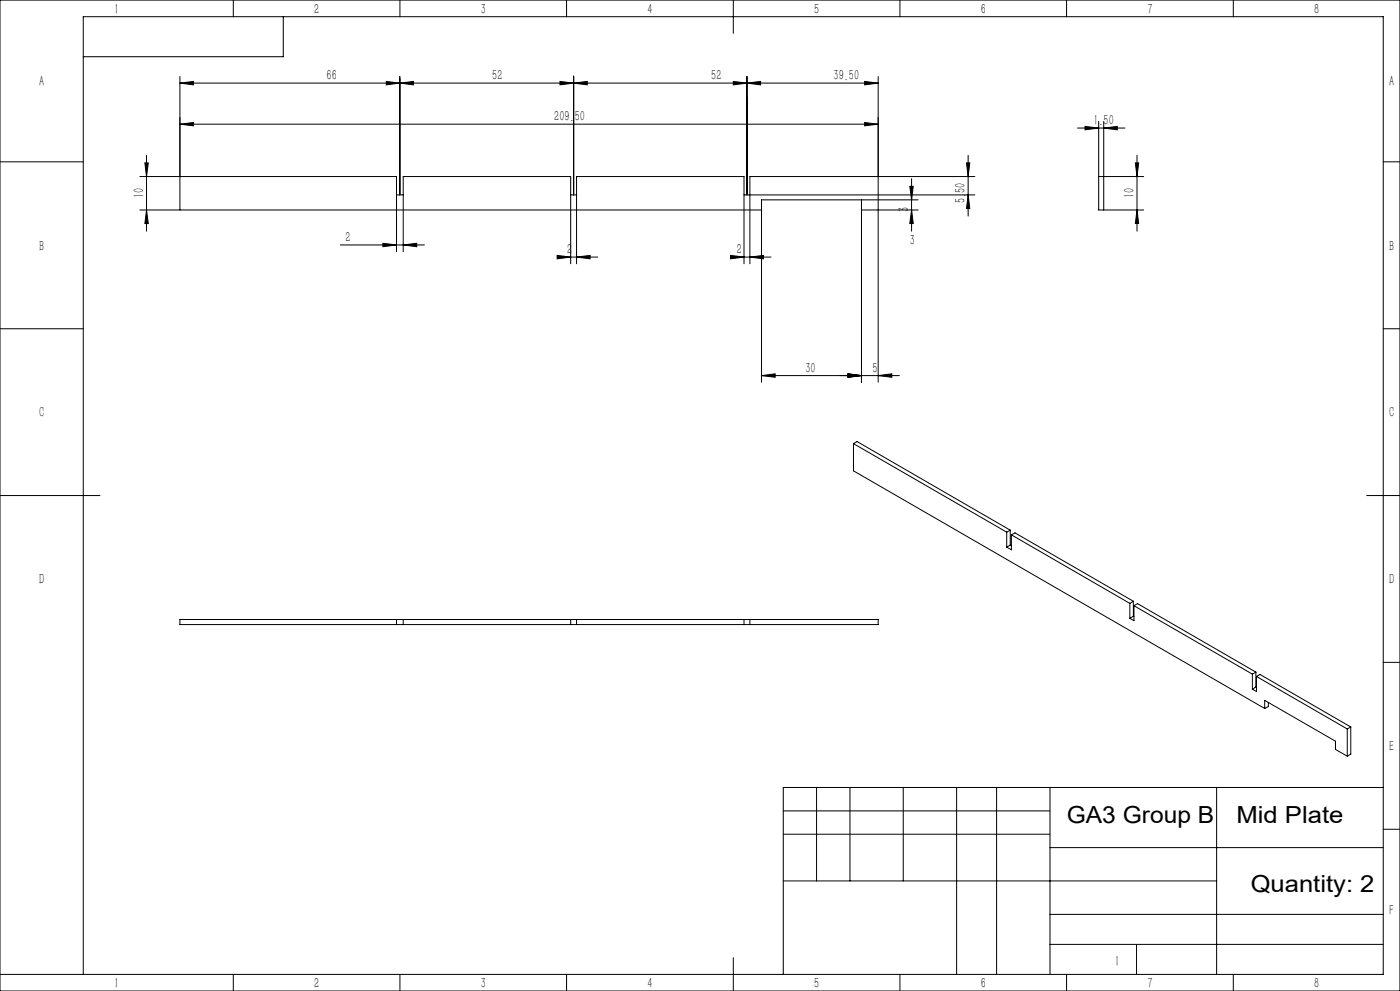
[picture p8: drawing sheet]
<svg xmlns="http://www.w3.org/2000/svg" width="420mm" height="297mm" viewBox="0 0 420 297" stroke-linecap="round" stroke-linejoin="round" font-family="sans-serif">
<g fill="none" stroke="#000" stroke-width=".3">
<path d="M0 0h420v297h-420zM70 0v5M85 5v12h-60M120 0v5M170 0v5M220 0v10M270 0v5M320 0v5M370 0v5M54 24.9l4-.5v1zM54 24.9h209.5M54 22.9v40"/>
<path d="M54 37.2l4-.5v1zM54 37.2h209.5M115.9 24.4l4 .5-4 .5zM119.9 24.9l4.1-.5v1zM119.9 22.9v35.5M168 24.4l4.1 .5-4.1 .5zM172.1 24.9l4.1-.5v1zM172.1 22.8v35.6M220 24.4l4.1 .5-4.1 .5zM224.1 24.9l4.1-.5v1zM224.1 22.9v35.5M259.4 24.4l4.1 .5-4.1 .5z"/>
<path d="M259.4 36.7l4.1 .5-4.1 .5zM263.5 22.9v91.6M323.3 38.4h14.2M325.5 37.9l4.1 .5-4.1 .5zM329.6 36.4v26.5h13.5M331.1 38.4l4.1-.5v1zM331.1 36.4v26.5M0 48.5h25M41.9 52.9h77.1v22.5M43.5 48.8h1l-.5 4.1zM44 46.6v22.7M119 58.4h2"/>
<path d="M171.2 58.4h1.8M223.2 58.4h69.3M258.4 59.9v54.6M272.9 55.8h1.1l-.5 4.1zM273.5 53.5v15.8M275.4 59.9h-46.9v54.6M289.9 48.8h1l-.5 4.1zM290.4 58.4l.5 4.1h-1zM290.4 46.6v18.2M292.5 52.9h-67.5v26.2M329.6 52.9h13.5M340.6 48.8h1l-.5 4.1z"/>
<path d="M341.1 46.6v22.7M415 48.5h5M41.9 62.9h186.6M44 62.9l.5 4.1h-1zM102.1 73.4h25.2M114.9 72.9l4.1 .5-4.1 .5zM121 73.4l4-.5v1zM121 75.4v-22.5h50.2v26.2M167.1 76.5l4.1 .5-4.1 .6zM168.6 77h10.7M173 77l4-.5v1.1zM173 79.1v-26.2h50.2v26.2"/>
<path d="M219.1 76.5l4.1 .5-4.1 .6zM219.5 77h11.8M225 77l4-.5v1.1zM273.5 62.9l.5 4.1h-1.1zM275.4 62.9h-17M341.1 62.9l.5 4.1h-1zM0 98.5h25M415 98.5h5M228.5 112.6l4.1-.6v1.1zM228.5 112.6h41.3M254.4 112l4 .6-4 .5zM263.5 112.6l4-.6v1.1z"/>
<path d="M256 133v8.1l123.4 71.2M256 133l46 26.5M256 133l1.1-.7 46 26.6M0 148.5h30M302 159.5v4.5M303.1 158.9l-1.1 .6M303.1 158.9v4.5M410 148.5h10M303.1 163.4l-1.1 .6M303.1 163.4l.3 .2M303.4 160.3v4.5l-1.4-.8M303.4 160.3l35.5 20.5"/>
<path d="M303.4 160.3l1.1-.6 35.5 20.5M54 185.7h209.5v1.5h-209.5zM119 185.7v1.5M121 185.7v1.5M171.2 185.7v1.5M173 185.7v1.5M223.2 185.7v1.5M225 185.7v1.5M338.9 180.8v4.5M340 180.2l-1.1 .6M340 184.7l-1.1 .6M340 180.2v4.5"/>
<path d="M340 184.7l.2 .1M340.2 181.5l35.5 20.5M340.2 181.5v4.5l-1.3-.7M340.2 181.5l1-.6 35.6 20.5M415 198.5h5M375.7 202v4.5M376.8 201.4l-1.1 .6M376.8 205.9l-1.1 .6M376.8 201.4v4.5M376.8 205.9l.1 .1M376.9 202.7l27.3 15.8M376.9 202.7v4.6l-1.2-.8"/>
<path d="M376.9 202.7l1.1-.6 27.2 15.8M379.4 212.3v-2.4l21.2 12.2v2.5l3.6 2M380.5 210.5v1.2l-1.1 .6M404.2 218.5v8.1M405.2 217.9v8.1l-1 .6M405.2 217.9l-1 .6M245 236v28M255 236v28M271 236v28M287 236v56M299 236v56M315 236v56"/>
<path d="M365 236v56M415 236h-180v56M235 243h80M235 250h80M315 254h100M415 248.5h5M235 264h130M315 274h100M0 292h415v-287h-390v287M70 292v5M120 292v5M170 292v5"/>
<path d="M220 287v10M270 292v5M315 283h100M320 292v5M370 292v5"/>
</g>
<path d="M341 283v9" fill="none" stroke="#0a0605" stroke-width=".3"/>
<g fill="#000">
<path d="M54 24.9l4-.5v1zM115.9 24.4l4 .5-4 .5zM172.1 24.9l4.1-.5v1zM220 24.4l4.1 .5-4.1 .5zM224.1 24.9l4.1-.5v1zM259.4 24.4l4.1 .5-4.1 .5z"/>
<path d="M168 24.4l4.1 .5-4.1 .5zM119.9 24.9l4.1-.5v1z"/>
<path d="M331.1 38.4l4.1-.5v1zM325.5 37.9l4.1 .5-4.1 .5z"/>
<path d="M43.5 48.8h1l-.5 4.1zM44 62.9l.5 4.1h-1zM272.9 55.8h1.1l-.5 4.1zM273.5 62.9l.5 4.1h-1.1zM340.6 48.8h1l-.5 4.1zM341.1 62.9l.5 4.1h-1z"/>
<path d="M290.4 58.4l.5 4.1h-1zM289.9 48.8h1l-.5 4.1z"/>
<path d="M114.9 72.9l4.1 .5-4.1 .5zM121 73.4l4-.5v1zM219.1 76.5l4.1 .5-4.1 .6zM225 77l4-.5v1.1zM54 37.2l4-.5v1zM259.4 36.7l4.1 .5-4.1 .5zM228.5 112.6l4.1-.6v1.1zM254.4 112l4 .6-4 .5zM254.4 112l4 .6-4 .5zM263.5 112.6l4-.6v1.1z"/>
<path d="M167.1 76.5l4.1 .5-4.1 .6zM173 77l4-.5v1.1z"/>
</g>
<g font-size="7.1">
<text x="320" y="246.7">GA3 Group B</text>
<text x="370.9" y="246.7">Mid Plate</text>
<text x="375.2" y="267.4">Quantity: 2</text>
</g>
<g font-size="4.4">
<text x="34.2" y="4.2">1</text>
<text x="94.2" y="4.2">2</text>
<text x="144.2" y="4.2">3</text>
<text x="194.2" y="4.2">4</text>
<text x="244.2" y="4.2">5</text>
<text x="294.2" y="4.2">6</text>
<text x="344.2" y="4.2">7</text>
<text x="394.2" y="4.2">8</text>
<text x="11.7" y="25.9">A</text>
<text x="98" y="24">66</text>
<text x="147.7" y="24">52</text>
<text x="213.4" y="24">52</text>
<text x="250.1" y="24">39.50</text>
<text x="416.7" y="25.9">A</text>
<text x="166.3" y="36.3">209.50</text>
<text x="328" y="37.5">1.50</text>
<text x="43.1" y="59.4" transform="rotate(-90 43.1 59.4)">10</text>
<text x="340.2" y="59.4" transform="rotate(-90 340.2 59.4)">10</text>
<text x="272.6" y="63.5" transform="rotate(-90 272.6 63.5)">3</text>
<text x="289.6" y="61" transform="rotate(-90 289.6 61)">5.50</text>
<text x="11.7" y="75.1">B</text>
<text x="103.6" y="72.5">2</text>
<text x="170.1" y="76.2">2</text>
<text x="221" y="76.2">2</text>
<text x="272.9" y="73.4">3</text>
<text x="416.7" y="75.1">B</text>
<text x="241.7" y="111.7">30</text>
<text x="261.8" y="111.7">5</text>
<text x="11.7" y="125.1">C</text>
<text x="416.7" y="125.1">C</text>
<text x="11.7" y="175.1">D</text>
<text x="416.7" y="175.1">D</text>
<text x="416.7" y="225.1">E</text>
<text x="416.8" y="274.4">F</text>
<text x="334.5" y="289.4">1</text>
<text x="34.2" y="296.2">1</text>
<text x="94.2" y="296.2">2</text>
<text x="144.2" y="296.2">3</text>
<text x="194.2" y="296.2">4</text>
<text x="244.2" y="296.2">5</text>
<text x="294.2" y="296.2">6</text>
<text x="344.2" y="296.2">7</text>
<text x="394.2" y="296.2">8</text>
</g>
</svg>
